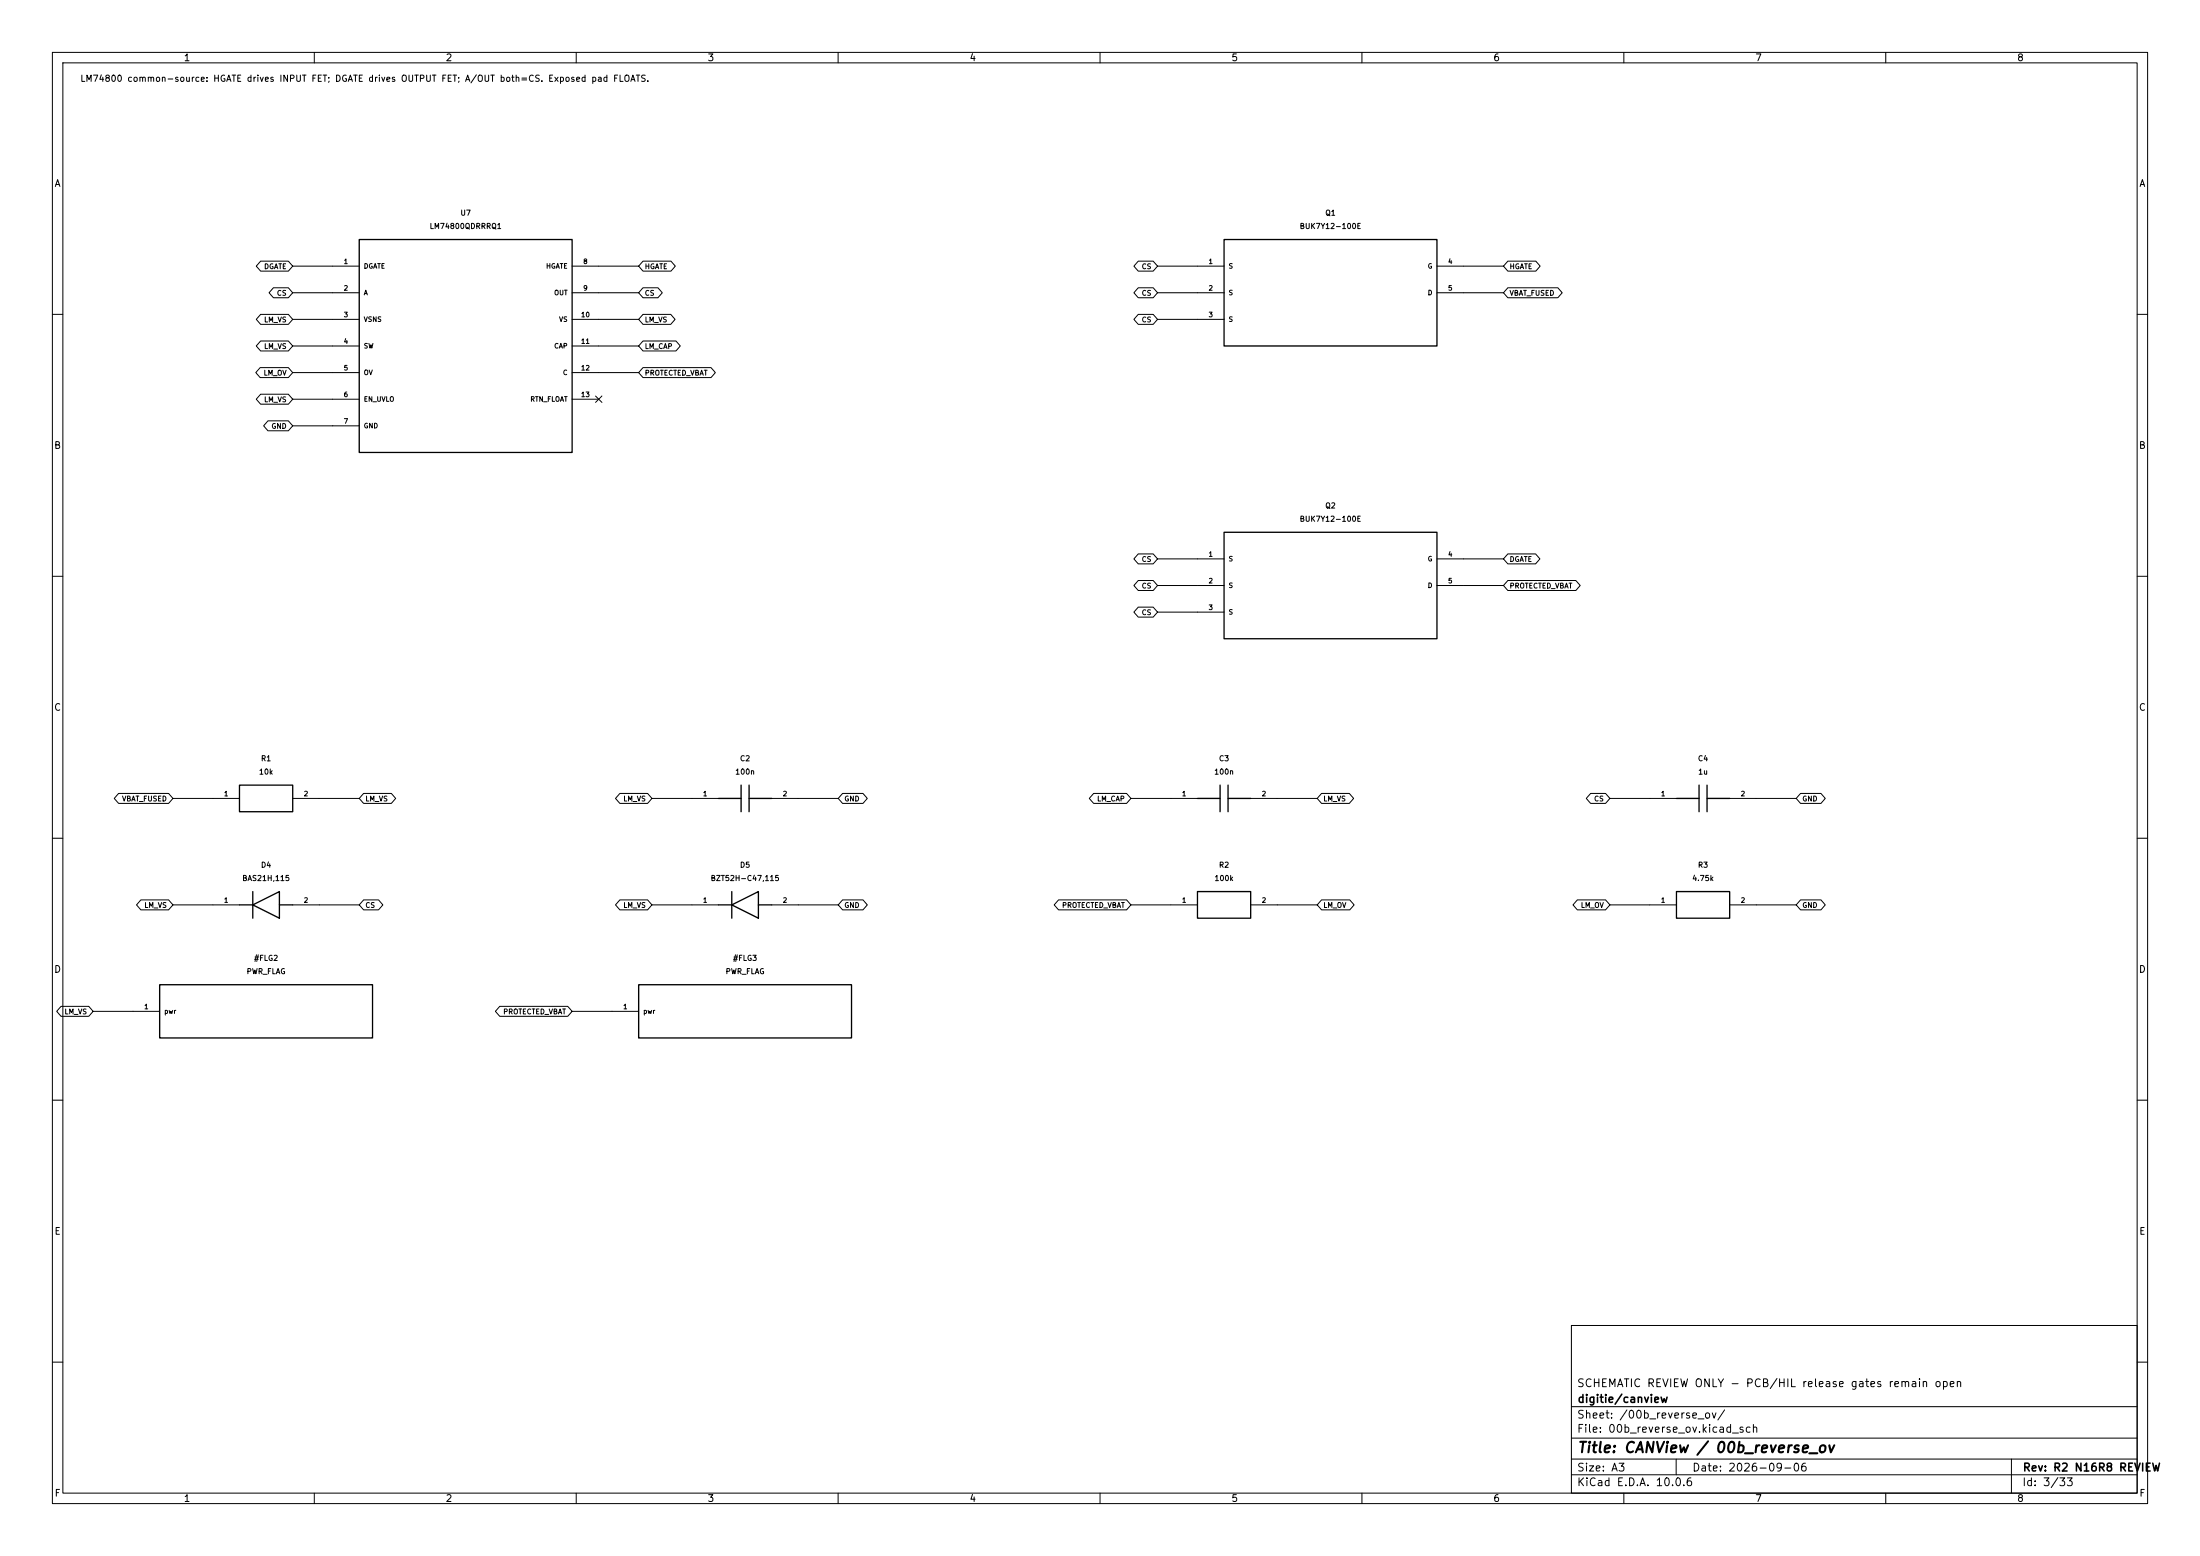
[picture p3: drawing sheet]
(kicad_sch (version 20250114) (generator "eeschema") (generator_version "10.0") (paper "A3") (title_block (title "CANView / 00b_reverse_ov") (date "2026-09-06") (rev "R2 N16R8 REVIEW") (company "digitie/canview") (comment 1 "SCHEMATIC REVIEW ONLY - PCB/HIL release gates remain open"))
(lib_symbols (symbol "CANView:CANView_communicator_Q1" (pin_names (offset 0.762)) (in_bom yes) (on_board yes)
(property "Reference" "Q" (at 0.0000 15.2400 0)  (effects (font (size 1.0 1.0)) ))
(property "Value" "BUK7Y12-100E" (at 0.0000 12.7000 0)  (effects (font (size 1.0 1.0)) ))
(property "Footprint" "CANView:Package_TO_SOT_SMD__LFPAK56" (at 0.0000 0.0000 0) (hide yes) (effects (font (size 1.0 1.0)) ))
(symbol "CANView_communicator_Q1_0_1" (rectangle (start -20.32 10.16) (end 20.32 -10.16) (stroke (width 0.254) (type default)) (fill (type background))))
(symbol "CANView_communicator_Q1_1_1"
(pin passive line (at -25.4 5.08 0) (length 5.08) (name "S" (effects (font (size 0.9 0.9)) )) (number "1" (effects (font (size 0.9 0.9)) )))
(pin passive line (at -25.4 0.0 0) (length 5.08) (name "S" (effects (font (size 0.9 0.9)) )) (number "2" (effects (font (size 0.9 0.9)) )))
(pin passive line (at -25.4 -5.08 0) (length 5.08) (name "S" (effects (font (size 0.9 0.9)) )) (number "3" (effects (font (size 0.9 0.9)) )))
(pin input line (at 25.4 5.08 180) (length 5.08) (name "G" (effects (font (size 0.9 0.9)) )) (number "4" (effects (font (size 0.9 0.9)) )))
(pin passive line (at 25.4 0.0 180) (length 5.08) (name "D" (effects (font (size 0.9 0.9)) )) (number "5" (effects (font (size 0.9 0.9)) )))))
(symbol "CANView:CANView_communicator_Q2" (pin_names (offset 0.762)) (in_bom yes) (on_board yes)
(property "Reference" "Q" (at 0.0000 15.2400 0)  (effects (font (size 1.0 1.0)) ))
(property "Value" "BUK7Y12-100E" (at 0.0000 12.7000 0)  (effects (font (size 1.0 1.0)) ))
(property "Footprint" "CANView:Package_TO_SOT_SMD__LFPAK56" (at 0.0000 0.0000 0) (hide yes) (effects (font (size 1.0 1.0)) ))
(symbol "CANView_communicator_Q2_0_1" (rectangle (start -20.32 10.16) (end 20.32 -10.16) (stroke (width 0.254) (type default)) (fill (type background))))
(symbol "CANView_communicator_Q2_1_1"
(pin passive line (at -25.4 5.08 0) (length 5.08) (name "S" (effects (font (size 0.9 0.9)) )) (number "1" (effects (font (size 0.9 0.9)) )))
(pin passive line (at -25.4 0.0 0) (length 5.08) (name "S" (effects (font (size 0.9 0.9)) )) (number "2" (effects (font (size 0.9 0.9)) )))
(pin passive line (at -25.4 -5.08 0) (length 5.08) (name "S" (effects (font (size 0.9 0.9)) )) (number "3" (effects (font (size 0.9 0.9)) )))
(pin input line (at 25.4 5.08 180) (length 5.08) (name "G" (effects (font (size 0.9 0.9)) )) (number "4" (effects (font (size 0.9 0.9)) )))
(pin passive line (at 25.4 0.0 180) (length 5.08) (name "D" (effects (font (size 0.9 0.9)) )) (number "5" (effects (font (size 0.9 0.9)) )))))
(symbol "CANView:CANView_communicator_U7" (pin_names (offset 0.762)) (in_bom yes) (on_board yes)
(property "Reference" "U" (at 0.0000 25.4000 0)  (effects (font (size 1.0 1.0)) ))
(property "Value" "LM74800QDRRRQ1" (at 0.0000 22.8600 0)  (effects (font (size 1.0 1.0)) ))
(property "Footprint" "CANView:Package_SON__WSON-12-1EP_3x3mm_P0.5mm_EP1.5x2.5mm" (at 0.0000 0.0000 0) (hide yes) (effects (font (size 1.0 1.0)) ))
(symbol "CANView_communicator_U7_0_1" (rectangle (start -20.32 20.32) (end 20.32 -20.32) (stroke (width 0.254) (type default)) (fill (type background))))
(symbol "CANView_communicator_U7_1_1"
(pin output line (at -25.4 15.24 0) (length 5.08) (name "DGATE" (effects (font (size 0.9 0.9)) )) (number "1" (effects (font (size 0.9 0.9)) )))
(pin input line (at -25.4 10.16 0) (length 5.08) (name "A" (effects (font (size 0.9 0.9)) )) (number "2" (effects (font (size 0.9 0.9)) )))
(pin input line (at -25.4 5.08 0) (length 5.08) (name "VSNS" (effects (font (size 0.9 0.9)) )) (number "3" (effects (font (size 0.9 0.9)) )))
(pin passive line (at -25.4 0.0 0) (length 5.08) (name "SW" (effects (font (size 0.9 0.9)) )) (number "4" (effects (font (size 0.9 0.9)) )))
(pin input line (at -25.4 -5.08 0) (length 5.08) (name "OV" (effects (font (size 0.9 0.9)) )) (number "5" (effects (font (size 0.9 0.9)) )))
(pin input line (at -25.4 -10.16 0) (length 5.08) (name "EN_UVLO" (effects (font (size 0.9 0.9)) )) (number "6" (effects (font (size 0.9 0.9)) )))
(pin power_in line (at -25.4 -15.24 0) (length 5.08) (name "GND" (effects (font (size 0.9 0.9)) )) (number "7" (effects (font (size 0.9 0.9)) )))
(pin output line (at 25.4 15.24 180) (length 5.08) (name "HGATE" (effects (font (size 0.9 0.9)) )) (number "8" (effects (font (size 0.9 0.9)) )))
(pin input line (at 25.4 10.16 180) (length 5.08) (name "OUT" (effects (font (size 0.9 0.9)) )) (number "9" (effects (font (size 0.9 0.9)) )))
(pin power_in line (at 25.4 5.08 180) (length 5.08) (name "VS" (effects (font (size 0.9 0.9)) )) (number "10" (effects (font (size 0.9 0.9)) )))
(pin output line (at 25.4 0.0 180) (length 5.08) (name "CAP" (effects (font (size 0.9 0.9)) )) (number "11" (effects (font (size 0.9 0.9)) )))
(pin input line (at 25.4 -5.08 180) (length 5.08) (name "C" (effects (font (size 0.9 0.9)) )) (number "12" (effects (font (size 0.9 0.9)) )))
(pin passive line (at 25.4 -10.16 180) (length 5.08) (name "RTN_FLOAT" (effects (font (size 0.9 0.9)) )) (number "13" (effects (font (size 0.9 0.9)) )))))
(symbol "CANView:CANView_communicator_R1" (pin_names (offset 0.762) (hide yes)) (in_bom yes) (on_board yes)
(property "Reference" "R" (at 0.0000 7.6200 0)  (effects (font (size 1.0 1.0)) ))
(property "Value" "10k" (at 0.0000 5.0800 0)  (effects (font (size 1.0 1.0)) ))
(property "Footprint" "CANView:Resistor_SMD__R_0805_2012Metric" (at 0.0000 0.0000 0) (hide yes) (effects (font (size 1.0 1.0)) ))
(symbol "CANView_communicator_R1_0_1" (rectangle (start -5.08 2.54) (end 5.08 -2.54) (stroke (width 0.254) (type default)) (fill (type background))))
(symbol "CANView_communicator_R1_1_1"
(pin passive line (at -10.16 0 0) (length 5.08) (name "1" (effects (font (size 0.9 0.9)) )) (number "1" (effects (font (size 0.9 0.9)) )))
(pin passive line (at 10.16 0 180) (length 5.08) (name "2" (effects (font (size 0.9 0.9)) )) (number "2" (effects (font (size 0.9 0.9)) )))))
(symbol "CANView:CANView_communicator_C2" (pin_names (offset 0.762) (hide yes)) (in_bom yes) (on_board yes)
(property "Reference" "C" (at 0.0000 7.6200 0)  (effects (font (size 1.0 1.0)) ))
(property "Value" "100n" (at 0.0000 5.0800 0)  (effects (font (size 1.0 1.0)) ))
(property "Footprint" "CANView:Capacitor_SMD__C_0805_2012Metric" (at 0.0000 0.0000 0) (hide yes) (effects (font (size 1.0 1.0)) ))
(symbol "CANView_communicator_C2_0_1" (polyline (pts (xy -0.762 -2.54) (xy -0.762 2.54)) (stroke (width 0.254) (type default)) (fill (type none)))(polyline (pts (xy 0.762 -2.54) (xy 0.762 2.54)) (stroke (width 0.254) (type default)) (fill (type none)))(polyline (pts (xy -5.08 0) (xy -0.762 0)) (stroke (width 0.254) (type default)) (fill (type none)))(polyline (pts (xy 0.762 0) (xy 5.08 0)) (stroke (width 0.254) (type default)) (fill (type none))))
(symbol "CANView_communicator_C2_1_1"
(pin passive line (at -10.16 0 0) (length 5.08) (name "1" (effects (font (size 0.9 0.9)) )) (number "1" (effects (font (size 0.9 0.9)) )))
(pin passive line (at 10.16 0 180) (length 5.08) (name "2" (effects (font (size 0.9 0.9)) )) (number "2" (effects (font (size 0.9 0.9)) )))))
(symbol "CANView:CANView_communicator_C3" (pin_names (offset 0.762) (hide yes)) (in_bom yes) (on_board yes)
(property "Reference" "C" (at 0.0000 7.6200 0)  (effects (font (size 1.0 1.0)) ))
(property "Value" "100n" (at 0.0000 5.0800 0)  (effects (font (size 1.0 1.0)) ))
(property "Footprint" "CANView:Capacitor_SMD__C_0402_1005Metric" (at 0.0000 0.0000 0) (hide yes) (effects (font (size 1.0 1.0)) ))
(symbol "CANView_communicator_C3_0_1" (polyline (pts (xy -0.762 -2.54) (xy -0.762 2.54)) (stroke (width 0.254) (type default)) (fill (type none)))(polyline (pts (xy 0.762 -2.54) (xy 0.762 2.54)) (stroke (width 0.254) (type default)) (fill (type none)))(polyline (pts (xy -5.08 0) (xy -0.762 0)) (stroke (width 0.254) (type default)) (fill (type none)))(polyline (pts (xy 0.762 0) (xy 5.08 0)) (stroke (width 0.254) (type default)) (fill (type none))))
(symbol "CANView_communicator_C3_1_1"
(pin passive line (at -10.16 0 0) (length 5.08) (name "1" (effects (font (size 0.9 0.9)) )) (number "1" (effects (font (size 0.9 0.9)) )))
(pin passive line (at 10.16 0 180) (length 5.08) (name "2" (effects (font (size 0.9 0.9)) )) (number "2" (effects (font (size 0.9 0.9)) )))))
(symbol "CANView:CANView_communicator_C4" (pin_names (offset 0.762) (hide yes)) (in_bom yes) (on_board yes)
(property "Reference" "C" (at 0.0000 7.6200 0)  (effects (font (size 1.0 1.0)) ))
(property "Value" "1u" (at 0.0000 5.0800 0)  (effects (font (size 1.0 1.0)) ))
(property "Footprint" "CANView:Capacitor_SMD__C_1206_3216Metric" (at 0.0000 0.0000 0) (hide yes) (effects (font (size 1.0 1.0)) ))
(symbol "CANView_communicator_C4_0_1" (polyline (pts (xy -0.762 -2.54) (xy -0.762 2.54)) (stroke (width 0.254) (type default)) (fill (type none)))(polyline (pts (xy 0.762 -2.54) (xy 0.762 2.54)) (stroke (width 0.254) (type default)) (fill (type none)))(polyline (pts (xy -5.08 0) (xy -0.762 0)) (stroke (width 0.254) (type default)) (fill (type none)))(polyline (pts (xy 0.762 0) (xy 5.08 0)) (stroke (width 0.254) (type default)) (fill (type none))))
(symbol "CANView_communicator_C4_1_1"
(pin passive line (at -10.16 0 0) (length 5.08) (name "1" (effects (font (size 0.9 0.9)) )) (number "1" (effects (font (size 0.9 0.9)) )))
(pin passive line (at 10.16 0 180) (length 5.08) (name "2" (effects (font (size 0.9 0.9)) )) (number "2" (effects (font (size 0.9 0.9)) )))))
(symbol "CANView:CANView_communicator_D4" (pin_names (offset 0.762) (hide yes)) (in_bom yes) (on_board yes)
(property "Reference" "D" (at 0.0000 7.6200 0)  (effects (font (size 1.0 1.0)) ))
(property "Value" "BAS21H,115" (at 0.0000 5.0800 0)  (effects (font (size 1.0 1.0)) ))
(property "Footprint" "CANView:Diode_SMD__D_SOD-123F" (at 0.0000 0.0000 0) (hide yes) (effects (font (size 1.0 1.0)) ))
(symbol "CANView_communicator_D4_0_1" (polyline (pts (xy 2.54 -2.54) (xy -2.54 0) (xy 2.54 2.54) (xy 2.54 -2.54)) (stroke (width 0.254) (type default)) (fill (type none)))(polyline (pts (xy -2.54 -2.54) (xy -2.54 2.54)) (stroke (width 0.254) (type default)) (fill (type none)))(polyline (pts (xy -5.08 0) (xy -2.54 0)) (stroke (width 0.254) (type default)) (fill (type none)))(polyline (pts (xy 2.54 0) (xy 5.08 0)) (stroke (width 0.254) (type default)) (fill (type none))))
(symbol "CANView_communicator_D4_1_1"
(pin passive line (at -10.16 0 0) (length 5.08) (name "K" (effects (font (size 0.9 0.9)) )) (number "1" (effects (font (size 0.9 0.9)) )))
(pin passive line (at 10.16 0 180) (length 5.08) (name "A" (effects (font (size 0.9 0.9)) )) (number "2" (effects (font (size 0.9 0.9)) )))))
(symbol "CANView:CANView_communicator_D5" (pin_names (offset 0.762) (hide yes)) (in_bom yes) (on_board yes)
(property "Reference" "D" (at 0.0000 7.6200 0)  (effects (font (size 1.0 1.0)) ))
(property "Value" "BZT52H-C47,115" (at 0.0000 5.0800 0)  (effects (font (size 1.0 1.0)) ))
(property "Footprint" "CANView:Diode_SMD__D_SOD-123F" (at 0.0000 0.0000 0) (hide yes) (effects (font (size 1.0 1.0)) ))
(symbol "CANView_communicator_D5_0_1" (polyline (pts (xy 2.54 -2.54) (xy -2.54 0) (xy 2.54 2.54) (xy 2.54 -2.54)) (stroke (width 0.254) (type default)) (fill (type none)))(polyline (pts (xy -2.54 -2.54) (xy -2.54 2.54)) (stroke (width 0.254) (type default)) (fill (type none)))(polyline (pts (xy -5.08 0) (xy -2.54 0)) (stroke (width 0.254) (type default)) (fill (type none)))(polyline (pts (xy 2.54 0) (xy 5.08 0)) (stroke (width 0.254) (type default)) (fill (type none))))
(symbol "CANView_communicator_D5_1_1"
(pin passive line (at -10.16 0 0) (length 5.08) (name "K" (effects (font (size 0.9 0.9)) )) (number "1" (effects (font (size 0.9 0.9)) )))
(pin passive line (at 10.16 0 180) (length 5.08) (name "A" (effects (font (size 0.9 0.9)) )) (number "2" (effects (font (size 0.9 0.9)) )))))
(symbol "CANView:CANView_communicator_R2" (pin_names (offset 0.762) (hide yes)) (in_bom yes) (on_board yes)
(property "Reference" "R" (at 0.0000 7.6200 0)  (effects (font (size 1.0 1.0)) ))
(property "Value" "100k" (at 0.0000 5.0800 0)  (effects (font (size 1.0 1.0)) ))
(property "Footprint" "CANView:Resistor_SMD__R_0603_1608Metric" (at 0.0000 0.0000 0) (hide yes) (effects (font (size 1.0 1.0)) ))
(symbol "CANView_communicator_R2_0_1" (rectangle (start -5.08 2.54) (end 5.08 -2.54) (stroke (width 0.254) (type default)) (fill (type background))))
(symbol "CANView_communicator_R2_1_1"
(pin passive line (at -10.16 0 0) (length 5.08) (name "1" (effects (font (size 0.9 0.9)) )) (number "1" (effects (font (size 0.9 0.9)) )))
(pin passive line (at 10.16 0 180) (length 5.08) (name "2" (effects (font (size 0.9 0.9)) )) (number "2" (effects (font (size 0.9 0.9)) )))))
(symbol "CANView:CANView_communicator_R3" (pin_names (offset 0.762) (hide yes)) (in_bom yes) (on_board yes)
(property "Reference" "R" (at 0.0000 7.6200 0)  (effects (font (size 1.0 1.0)) ))
(property "Value" "4.75k" (at 0.0000 5.0800 0)  (effects (font (size 1.0 1.0)) ))
(property "Footprint" "CANView:Resistor_SMD__R_0603_1608Metric" (at 0.0000 0.0000 0) (hide yes) (effects (font (size 1.0 1.0)) ))
(symbol "CANView_communicator_R3_0_1" (rectangle (start -5.08 2.54) (end 5.08 -2.54) (stroke (width 0.254) (type default)) (fill (type background))))
(symbol "CANView_communicator_R3_1_1"
(pin passive line (at -10.16 0 0) (length 5.08) (name "1" (effects (font (size 0.9 0.9)) )) (number "1" (effects (font (size 0.9 0.9)) )))
(pin passive line (at 10.16 0 180) (length 5.08) (name "2" (effects (font (size 0.9 0.9)) )) (number "2" (effects (font (size 0.9 0.9)) )))))
(symbol "CANView:CANView_communicator_#FLG2" (pin_names (offset 0.762)) (in_bom no) (on_board no)
(property "Reference" "#" (at 0.0000 10.1600 0)  (effects (font (size 1.0 1.0)) ))
(property "Value" "PWR_FLAG" (at 0.0000 7.6200 0)  (effects (font (size 1.0 1.0)) ))
(property "Footprint" "" (at 0.0000 0.0000 0) (hide yes) (effects (font (size 1.0 1.0)) ))
(symbol "CANView_communicator_#FLG2_0_1" (rectangle (start -20.32 5.08) (end 20.32 -5.08) (stroke (width 0.254) (type default)) (fill (type background))))
(symbol "CANView_communicator_#FLG2_1_1"
(pin power_out line (at -25.4 0.0 0) (length 5.08) (name "pwr" (effects (font (size 0.9 0.9)) )) (number "1" (effects (font (size 0.9 0.9)) )))))
(symbol "CANView:CANView_communicator_#FLG3" (pin_names (offset 0.762)) (in_bom no) (on_board no)
(property "Reference" "#" (at 0.0000 10.1600 0)  (effects (font (size 1.0 1.0)) ))
(property "Value" "PWR_FLAG" (at 0.0000 7.6200 0)  (effects (font (size 1.0 1.0)) ))
(property "Footprint" "" (at 0.0000 0.0000 0) (hide yes) (effects (font (size 1.0 1.0)) ))
(symbol "CANView_communicator_#FLG3_0_1" (rectangle (start -20.32 5.08) (end 20.32 -5.08) (stroke (width 0.254) (type default)) (fill (type background))))
(symbol "CANView_communicator_#FLG3_1_1"
(pin power_out line (at -25.4 0.0 0) (length 5.08) (name "pwr" (effects (font (size 0.9 0.9)) )) (number "1" (effects (font (size 0.9 0.9)) ))))))
(text "LM74800 common-source: HGATE drives INPUT FET; DGATE drives OUTPUT FET; A/OUT both=CS. Exposed pad FLOATS." (at 15.24 15.24 0) (effects (font (size 1.2 1.2)) (justify left)))
(symbol (lib_id "CANView:CANView_communicator_Q1") (at 254.0000 55.8800 0) (unit 1) (in_bom yes) (on_board yes) (dnp no) (property "Reference" "Q1" (at 254.0000 40.6400 0)  (effects (font (size 1.0 1.0)) ))(property "Value" "BUK7Y12-100E" (at 254.0000 43.1800 0)  (effects (font (size 1.0 1.0)) ))(property "Footprint" "CANView:Package_TO_SOT_SMD__LFPAK56" (at 254.0000 55.8800 0) (hide yes) (effects (font (size 1.0 1.0)) ))(property "MPN" "BUK7Y12-100E" (at 254.0000 55.8800 0) (hide yes) (effects (font (size 1.0 1.0)) ))(property "Specification" "100V N-MOS; DC VGS +/-20V; RDSon<=12mohm@10V/25C; LFPAK56; common-source pair; pulse SOA qualification required" (at 254.0000 55.8800 0) (hide yes) (effects (font (size 1.0 1.0)) ))(property "Source" "buk7y12-100e:pp1-2,4,10 pinout, DC VGS and SOA; lm7480 pp6,29-32" (at 254.0000 55.8800 0) (hide yes) (effects (font (size 1.0 1.0)) ))(property "Assembly" "FIT" (at 254.0000 55.8800 0) (hide yes) (effects (font (size 1.0 1.0)) )))
(wire (pts (xy 228.6000 50.8000) (xy 220.9800 50.8000)) (stroke (width 0) (type default)))
(global_label "CS" (shape bidirectional) (at 220.9800 50.8000 180) (effects (font (size 0.95 0.95)) (justify right)) (property "Intersheetrefs" "${INTERSHEET_REFS}" (at 220.9800 50.8000 0) (hide yes) (effects (font (size 1.0 1.0)) )))
(wire (pts (xy 228.6000 55.8800) (xy 220.9800 55.8800)) (stroke (width 0) (type default)))
(global_label "CS" (shape bidirectional) (at 220.9800 55.8800 180) (effects (font (size 0.95 0.95)) (justify right)) (property "Intersheetrefs" "${INTERSHEET_REFS}" (at 220.9800 55.8800 0) (hide yes) (effects (font (size 1.0 1.0)) )))
(wire (pts (xy 228.6000 60.9600) (xy 220.9800 60.9600)) (stroke (width 0) (type default)))
(global_label "CS" (shape bidirectional) (at 220.9800 60.9600 180) (effects (font (size 0.95 0.95)) (justify right)) (property "Intersheetrefs" "${INTERSHEET_REFS}" (at 220.9800 60.9600 0) (hide yes) (effects (font (size 1.0 1.0)) )))
(wire (pts (xy 279.4000 50.8000) (xy 287.0200 50.8000)) (stroke (width 0) (type default)))
(global_label "HGATE" (shape bidirectional) (at 287.0200 50.8000 0) (effects (font (size 0.95 0.95)) (justify left)) (property "Intersheetrefs" "${INTERSHEET_REFS}" (at 287.0200 50.8000 0) (hide yes) (effects (font (size 1.0 1.0)) )))
(wire (pts (xy 279.4000 55.8800) (xy 287.0200 55.8800)) (stroke (width 0) (type default)))
(global_label "VBAT_FUSED" (shape bidirectional) (at 287.0200 55.8800 0) (effects (font (size 0.95 0.95)) (justify left)) (property "Intersheetrefs" "${INTERSHEET_REFS}" (at 287.0200 55.8800 0) (hide yes) (effects (font (size 1.0 1.0)) )))
(symbol (lib_id "CANView:CANView_communicator_Q2") (at 254.0000 111.7600 0) (unit 1) (in_bom yes) (on_board yes) (dnp no) (property "Reference" "Q2" (at 254.0000 96.5200 0)  (effects (font (size 1.0 1.0)) ))(property "Value" "BUK7Y12-100E" (at 254.0000 99.0600 0)  (effects (font (size 1.0 1.0)) ))(property "Footprint" "CANView:Package_TO_SOT_SMD__LFPAK56" (at 254.0000 111.7600 0) (hide yes) (effects (font (size 1.0 1.0)) ))(property "MPN" "BUK7Y12-100E" (at 254.0000 111.7600 0) (hide yes) (effects (font (size 1.0 1.0)) ))(property "Specification" "100V N-MOS; DC VGS +/-20V; RDSon<=12mohm@10V/25C; LFPAK56; common-source pair; pulse SOA qualification required" (at 254.0000 111.7600 0) (hide yes) (effects (font (size 1.0 1.0)) ))(property "Source" "buk7y12-100e:pp1-2,4,10 pinout, DC VGS and SOA; lm7480 pp6,29-32" (at 254.0000 111.7600 0) (hide yes) (effects (font (size 1.0 1.0)) ))(property "Assembly" "FIT" (at 254.0000 111.7600 0) (hide yes) (effects (font (size 1.0 1.0)) )))
(wire (pts (xy 228.6000 106.6800) (xy 220.9800 106.6800)) (stroke (width 0) (type default)))
(global_label "CS" (shape bidirectional) (at 220.9800 106.6800 180) (effects (font (size 0.95 0.95)) (justify right)) (property "Intersheetrefs" "${INTERSHEET_REFS}" (at 220.9800 106.6800 0) (hide yes) (effects (font (size 1.0 1.0)) )))
(wire (pts (xy 228.6000 111.7600) (xy 220.9800 111.7600)) (stroke (width 0) (type default)))
(global_label "CS" (shape bidirectional) (at 220.9800 111.7600 180) (effects (font (size 0.95 0.95)) (justify right)) (property "Intersheetrefs" "${INTERSHEET_REFS}" (at 220.9800 111.7600 0) (hide yes) (effects (font (size 1.0 1.0)) )))
(wire (pts (xy 228.6000 116.8400) (xy 220.9800 116.8400)) (stroke (width 0) (type default)))
(global_label "CS" (shape bidirectional) (at 220.9800 116.8400 180) (effects (font (size 0.95 0.95)) (justify right)) (property "Intersheetrefs" "${INTERSHEET_REFS}" (at 220.9800 116.8400 0) (hide yes) (effects (font (size 1.0 1.0)) )))
(wire (pts (xy 279.4000 106.6800) (xy 287.0200 106.6800)) (stroke (width 0) (type default)))
(global_label "DGATE" (shape bidirectional) (at 287.0200 106.6800 0) (effects (font (size 0.95 0.95)) (justify left)) (property "Intersheetrefs" "${INTERSHEET_REFS}" (at 287.0200 106.6800 0) (hide yes) (effects (font (size 1.0 1.0)) )))
(wire (pts (xy 279.4000 111.7600) (xy 287.0200 111.7600)) (stroke (width 0) (type default)))
(global_label "PROTECTED_VBAT" (shape bidirectional) (at 287.0200 111.7600 0) (effects (font (size 0.95 0.95)) (justify left)) (property "Intersheetrefs" "${INTERSHEET_REFS}" (at 287.0200 111.7600 0) (hide yes) (effects (font (size 1.0 1.0)) )))
(symbol (lib_id "CANView:CANView_communicator_U7") (at 88.9000 66.0400 0) (unit 1) (in_bom yes) (on_board yes) (dnp no) (property "Reference" "U7" (at 88.9000 40.6400 0)  (effects (font (size 1.0 1.0)) ))(property "Value" "LM74800QDRRRQ1" (at 88.9000 43.1800 0)  (effects (font (size 1.0 1.0)) ))(property "Footprint" "CANView:Package_SON__WSON-12-1EP_3x3mm_P0.5mm_EP1.5x2.5mm" (at 88.9000 66.0400 0) (hide yes) (effects (font (size 1.0 1.0)) ))(property "MPN" "LM74800QDRRRQ1" (at 88.9000 66.0400 0) (hide yes) (effects (font (size 1.0 1.0)) ))(property "Specification" "3..65V controller; no current limiting; RTN EP13 isolated copper only" (at 88.9000 66.0400 0) (hide yes) (effects (font (size 1.0 1.0)) ))(property "Source" "lm7480:pp3,29-32; LM EVM CS capacitor erratum via TI forum" (at 88.9000 66.0400 0) (hide yes) (effects (font (size 1.0 1.0)) ))(property "Assembly" "FIT" (at 88.9000 66.0400 0) (hide yes) (effects (font (size 1.0 1.0)) )))
(wire (pts (xy 63.5000 50.8000) (xy 55.8800 50.8000)) (stroke (width 0) (type default)))
(global_label "DGATE" (shape bidirectional) (at 55.8800 50.8000 180) (effects (font (size 0.95 0.95)) (justify right)) (property "Intersheetrefs" "${INTERSHEET_REFS}" (at 55.8800 50.8000 0) (hide yes) (effects (font (size 1.0 1.0)) )))
(wire (pts (xy 63.5000 55.8800) (xy 55.8800 55.8800)) (stroke (width 0) (type default)))
(global_label "CS" (shape bidirectional) (at 55.8800 55.8800 180) (effects (font (size 0.95 0.95)) (justify right)) (property "Intersheetrefs" "${INTERSHEET_REFS}" (at 55.8800 55.8800 0) (hide yes) (effects (font (size 1.0 1.0)) )))
(wire (pts (xy 63.5000 60.9600) (xy 55.8800 60.9600)) (stroke (width 0) (type default)))
(global_label "LM_VS" (shape bidirectional) (at 55.8800 60.9600 180) (effects (font (size 0.95 0.95)) (justify right)) (property "Intersheetrefs" "${INTERSHEET_REFS}" (at 55.8800 60.9600 0) (hide yes) (effects (font (size 1.0 1.0)) )))
(wire (pts (xy 63.5000 66.0400) (xy 55.8800 66.0400)) (stroke (width 0) (type default)))
(global_label "LM_VS" (shape bidirectional) (at 55.8800 66.0400 180) (effects (font (size 0.95 0.95)) (justify right)) (property "Intersheetrefs" "${INTERSHEET_REFS}" (at 55.8800 66.0400 0) (hide yes) (effects (font (size 1.0 1.0)) )))
(wire (pts (xy 63.5000 71.1200) (xy 55.8800 71.1200)) (stroke (width 0) (type default)))
(global_label "LM_OV" (shape bidirectional) (at 55.8800 71.1200 180) (effects (font (size 0.95 0.95)) (justify right)) (property "Intersheetrefs" "${INTERSHEET_REFS}" (at 55.8800 71.1200 0) (hide yes) (effects (font (size 1.0 1.0)) )))
(wire (pts (xy 63.5000 76.2000) (xy 55.8800 76.2000)) (stroke (width 0) (type default)))
(global_label "LM_VS" (shape bidirectional) (at 55.8800 76.2000 180) (effects (font (size 0.95 0.95)) (justify right)) (property "Intersheetrefs" "${INTERSHEET_REFS}" (at 55.8800 76.2000 0) (hide yes) (effects (font (size 1.0 1.0)) )))
(wire (pts (xy 63.5000 81.2800) (xy 55.8800 81.2800)) (stroke (width 0) (type default)))
(global_label "GND" (shape bidirectional) (at 55.8800 81.2800 180) (effects (font (size 0.95 0.95)) (justify right)) (property "Intersheetrefs" "${INTERSHEET_REFS}" (at 55.8800 81.2800 0) (hide yes) (effects (font (size 1.0 1.0)) )))
(wire (pts (xy 114.3000 50.8000) (xy 121.9200 50.8000)) (stroke (width 0) (type default)))
(global_label "HGATE" (shape bidirectional) (at 121.9200 50.8000 0) (effects (font (size 0.95 0.95)) (justify left)) (property "Intersheetrefs" "${INTERSHEET_REFS}" (at 121.9200 50.8000 0) (hide yes) (effects (font (size 1.0 1.0)) )))
(wire (pts (xy 114.3000 55.8800) (xy 121.9200 55.8800)) (stroke (width 0) (type default)))
(global_label "CS" (shape bidirectional) (at 121.9200 55.8800 0) (effects (font (size 0.95 0.95)) (justify left)) (property "Intersheetrefs" "${INTERSHEET_REFS}" (at 121.9200 55.8800 0) (hide yes) (effects (font (size 1.0 1.0)) )))
(wire (pts (xy 114.3000 60.9600) (xy 121.9200 60.9600)) (stroke (width 0) (type default)))
(global_label "LM_VS" (shape bidirectional) (at 121.9200 60.9600 0) (effects (font (size 0.95 0.95)) (justify left)) (property "Intersheetrefs" "${INTERSHEET_REFS}" (at 121.9200 60.9600 0) (hide yes) (effects (font (size 1.0 1.0)) )))
(wire (pts (xy 114.3000 66.0400) (xy 121.9200 66.0400)) (stroke (width 0) (type default)))
(global_label "LM_CAP" (shape bidirectional) (at 121.9200 66.0400 0) (effects (font (size 0.95 0.95)) (justify left)) (property "Intersheetrefs" "${INTERSHEET_REFS}" (at 121.9200 66.0400 0) (hide yes) (effects (font (size 1.0 1.0)) )))
(wire (pts (xy 114.3000 71.1200) (xy 121.9200 71.1200)) (stroke (width 0) (type default)))
(global_label "PROTECTED_VBAT" (shape bidirectional) (at 121.9200 71.1200 0) (effects (font (size 0.95 0.95)) (justify left)) (property "Intersheetrefs" "${INTERSHEET_REFS}" (at 121.9200 71.1200 0) (hide yes) (effects (font (size 1.0 1.0)) )))
(no_connect (at 114.3000 76.2000))
(symbol (lib_id "CANView:CANView_communicator_R1") (at 50.8000 152.4000 0) (unit 1) (in_bom yes) (on_board yes) (dnp no) (property "Reference" "R1" (at 50.8000 144.7800 0)  (effects (font (size 1.0 1.0)) ))(property "Value" "10k" (at 50.8000 147.3200 0)  (effects (font (size 1.0 1.0)) ))(property "Footprint" "CANView:Resistor_SMD__R_0805_2012Metric" (at 50.8000 152.4000 0) (hide yes) (effects (font (size 1.0 1.0)) ))(property "MPN" "GEN-R-0805-10k-1%" (at 50.8000 152.4000 0) (hide yes) (effects (font (size 1.0 1.0)) ))(property "Specification" "0.25W; 150V; ±1%; ±100ppm/K; -55..155C" (at 50.8000 152.4000 0) (hide yes) (effects (font (size 1.0 1.0)) ))(property "Source" "" (at 50.8000 152.4000 0) (hide yes) (effects (font (size 1.0 1.0)) ))(property "Assembly" "FIT" (at 50.8000 152.4000 0) (hide yes) (effects (font (size 1.0 1.0)) )))
(wire (pts (xy 40.6400 152.4000) (xy 33.0200 152.4000)) (stroke (width 0) (type default)))
(global_label "VBAT_FUSED" (shape bidirectional) (at 33.0200 152.4000 180) (effects (font (size 0.95 0.95)) (justify right)) (property "Intersheetrefs" "${INTERSHEET_REFS}" (at 33.0200 152.4000 0) (hide yes) (effects (font (size 1.0 1.0)) )))
(wire (pts (xy 60.9600 152.4000) (xy 68.5800 152.4000)) (stroke (width 0) (type default)))
(global_label "LM_VS" (shape bidirectional) (at 68.5800 152.4000 0) (effects (font (size 0.95 0.95)) (justify left)) (property "Intersheetrefs" "${INTERSHEET_REFS}" (at 68.5800 152.4000 0) (hide yes) (effects (font (size 1.0 1.0)) )))
(symbol (lib_id "CANView:CANView_communicator_C2") (at 142.2400 152.4000 0) (unit 1) (in_bom yes) (on_board yes) (dnp no) (property "Reference" "C2" (at 142.2400 144.7800 0)  (effects (font (size 1.0 1.0)) ))(property "Value" "100n" (at 142.2400 147.3200 0)  (effects (font (size 1.0 1.0)) ))(property "Footprint" "CANView:Capacitor_SMD__C_0805_2012Metric" (at 142.2400 152.4000 0) (hide yes) (effects (font (size 1.0 1.0)) ))(property "MPN" "GEN-C-0805-100n-100V-X7R" (at 142.2400 152.4000 0) (hide yes) (effects (font (size 1.0 1.0)) ))(property "Specification" "100V; ±10%; X7R; -55..125C; verify effective capacitance under DC bias" (at 142.2400 152.4000 0) (hide yes) (effects (font (size 1.0 1.0)) ))(property "Source" "" (at 142.2400 152.4000 0) (hide yes) (effects (font (size 1.0 1.0)) ))(property "Assembly" "FIT" (at 142.2400 152.4000 0) (hide yes) (effects (font (size 1.0 1.0)) )))
(wire (pts (xy 132.0800 152.4000) (xy 124.4600 152.4000)) (stroke (width 0) (type default)))
(global_label "LM_VS" (shape bidirectional) (at 124.4600 152.4000 180) (effects (font (size 0.95 0.95)) (justify right)) (property "Intersheetrefs" "${INTERSHEET_REFS}" (at 124.4600 152.4000 0) (hide yes) (effects (font (size 1.0 1.0)) )))
(wire (pts (xy 152.4000 152.4000) (xy 160.0200 152.4000)) (stroke (width 0) (type default)))
(global_label "GND" (shape bidirectional) (at 160.0200 152.4000 0) (effects (font (size 0.95 0.95)) (justify left)) (property "Intersheetrefs" "${INTERSHEET_REFS}" (at 160.0200 152.4000 0) (hide yes) (effects (font (size 1.0 1.0)) )))
(symbol (lib_id "CANView:CANView_communicator_C3") (at 233.6800 152.4000 0) (unit 1) (in_bom yes) (on_board yes) (dnp no) (property "Reference" "C3" (at 233.6800 144.7800 0)  (effects (font (size 1.0 1.0)) ))(property "Value" "100n" (at 233.6800 147.3200 0)  (effects (font (size 1.0 1.0)) ))(property "Footprint" "CANView:Capacitor_SMD__C_0402_1005Metric" (at 233.6800 152.4000 0) (hide yes) (effects (font (size 1.0 1.0)) ))(property "MPN" "GEN-C-0402-100n-25V-X7R" (at 233.6800 152.4000 0) (hide yes) (effects (font (size 1.0 1.0)) ))(property "Specification" "25V; ±10%; X7R; -55..125C; verify effective capacitance under DC bias" (at 233.6800 152.4000 0) (hide yes) (effects (font (size 1.0 1.0)) ))(property "Source" "" (at 233.6800 152.4000 0) (hide yes) (effects (font (size 1.0 1.0)) ))(property "Assembly" "FIT" (at 233.6800 152.4000 0) (hide yes) (effects (font (size 1.0 1.0)) )))
(wire (pts (xy 223.5200 152.4000) (xy 215.9000 152.4000)) (stroke (width 0) (type default)))
(global_label "LM_CAP" (shape bidirectional) (at 215.9000 152.4000 180) (effects (font (size 0.95 0.95)) (justify right)) (property "Intersheetrefs" "${INTERSHEET_REFS}" (at 215.9000 152.4000 0) (hide yes) (effects (font (size 1.0 1.0)) )))
(wire (pts (xy 243.8400 152.4000) (xy 251.4600 152.4000)) (stroke (width 0) (type default)))
(global_label "LM_VS" (shape bidirectional) (at 251.4600 152.4000 0) (effects (font (size 0.95 0.95)) (justify left)) (property "Intersheetrefs" "${INTERSHEET_REFS}" (at 251.4600 152.4000 0) (hide yes) (effects (font (size 1.0 1.0)) )))
(symbol (lib_id "CANView:CANView_communicator_C4") (at 325.1200 152.4000 0) (unit 1) (in_bom yes) (on_board yes) (dnp no) (property "Reference" "C4" (at 325.1200 144.7800 0)  (effects (font (size 1.0 1.0)) ))(property "Value" "1u" (at 325.1200 147.3200 0)  (effects (font (size 1.0 1.0)) ))(property "Footprint" "CANView:Capacitor_SMD__C_1206_3216Metric" (at 325.1200 152.4000 0) (hide yes) (effects (font (size 1.0 1.0)) ))(property "MPN" "GEN-C-1206-1u-100V-X7R" (at 325.1200 152.4000 0) (hide yes) (effects (font (size 1.0 1.0)) ))(property "Specification" "100V; ±10%; X7R; -55..125C; verify effective capacitance under DC bias" (at 325.1200 152.4000 0) (hide yes) (effects (font (size 1.0 1.0)) ))(property "Source" "" (at 325.1200 152.4000 0) (hide yes) (effects (font (size 1.0 1.0)) ))(property "Assembly" "FIT" (at 325.1200 152.4000 0) (hide yes) (effects (font (size 1.0 1.0)) )))
(wire (pts (xy 314.9600 152.4000) (xy 307.3400 152.4000)) (stroke (width 0) (type default)))
(global_label "CS" (shape bidirectional) (at 307.3400 152.4000 180) (effects (font (size 0.95 0.95)) (justify right)) (property "Intersheetrefs" "${INTERSHEET_REFS}" (at 307.3400 152.4000 0) (hide yes) (effects (font (size 1.0 1.0)) )))
(wire (pts (xy 335.2800 152.4000) (xy 342.9000 152.4000)) (stroke (width 0) (type default)))
(global_label "GND" (shape bidirectional) (at 342.9000 152.4000 0) (effects (font (size 0.95 0.95)) (justify left)) (property "Intersheetrefs" "${INTERSHEET_REFS}" (at 342.9000 152.4000 0) (hide yes) (effects (font (size 1.0 1.0)) )))
(symbol (lib_id "CANView:CANView_communicator_D4") (at 50.8000 172.7200 0) (unit 1) (in_bom yes) (on_board yes) (dnp no) (property "Reference" "D4" (at 50.8000 165.1000 0)  (effects (font (size 1.0 1.0)) ))(property "Value" "BAS21H,115" (at 50.8000 167.6400 0)  (effects (font (size 1.0 1.0)) ))(property "Footprint" "CANView:Diode_SMD__D_SOD-123F" (at 50.8000 172.7200 0) (hide yes) (effects (font (size 1.0 1.0)) ))(property "MPN" "BAS21H,115" (at 50.8000 172.7200 0) (hide yes) (effects (font (size 1.0 1.0)) ))(property "Specification" "200V diode; anodeCS cathodeVS; supplies controller from CS after input drop" (at 50.8000 172.7200 0) (hide yes) (effects (font (size 1.0 1.0)) ))(property "Source" "bas21h" (at 50.8000 172.7200 0) (hide yes) (effects (font (size 1.0 1.0)) ))(property "Assembly" "FIT" (at 50.8000 172.7200 0) (hide yes) (effects (font (size 1.0 1.0)) )))
(wire (pts (xy 40.6400 172.7200) (xy 33.0200 172.7200)) (stroke (width 0) (type default)))
(global_label "LM_VS" (shape bidirectional) (at 33.0200 172.7200 180) (effects (font (size 0.95 0.95)) (justify right)) (property "Intersheetrefs" "${INTERSHEET_REFS}" (at 33.0200 172.7200 0) (hide yes) (effects (font (size 1.0 1.0)) )))
(wire (pts (xy 60.9600 172.7200) (xy 68.5800 172.7200)) (stroke (width 0) (type default)))
(global_label "CS" (shape bidirectional) (at 68.5800 172.7200 0) (effects (font (size 0.95 0.95)) (justify left)) (property "Intersheetrefs" "${INTERSHEET_REFS}" (at 68.5800 172.7200 0) (hide yes) (effects (font (size 1.0 1.0)) )))
(symbol (lib_id "CANView:CANView_communicator_D5") (at 142.2400 172.7200 0) (unit 1) (in_bom yes) (on_board yes) (dnp no) (property "Reference" "D5" (at 142.2400 165.1000 0)  (effects (font (size 1.0 1.0)) ))(property "Value" "BZT52H-C47,115" (at 142.2400 167.6400 0)  (effects (font (size 1.0 1.0)) ))(property "Footprint" "CANView:Diode_SMD__D_SOD-123F" (at 142.2400 172.7200 0) (hide yes) (effects (font (size 1.0 1.0)) ))(property "MPN" "BZT52H-C47,115" (at 142.2400 172.7200 0) (hide yes) (effects (font (size 1.0 1.0)) ))(property "Specification" "47V zener±5%;375mW; VS clamp below65V subject to pulse qualification" (at 142.2400 172.7200 0) (hide yes) (effects (font (size 1.0 1.0)) ))(property "Source" "bzt52h" (at 142.2400 172.7200 0) (hide yes) (effects (font (size 1.0 1.0)) ))(property "Assembly" "FIT" (at 142.2400 172.7200 0) (hide yes) (effects (font (size 1.0 1.0)) )))
(wire (pts (xy 132.0800 172.7200) (xy 124.4600 172.7200)) (stroke (width 0) (type default)))
(global_label "LM_VS" (shape bidirectional) (at 124.4600 172.7200 180) (effects (font (size 0.95 0.95)) (justify right)) (property "Intersheetrefs" "${INTERSHEET_REFS}" (at 124.4600 172.7200 0) (hide yes) (effects (font (size 1.0 1.0)) )))
(wire (pts (xy 152.4000 172.7200) (xy 160.0200 172.7200)) (stroke (width 0) (type default)))
(global_label "GND" (shape bidirectional) (at 160.0200 172.7200 0) (effects (font (size 0.95 0.95)) (justify left)) (property "Intersheetrefs" "${INTERSHEET_REFS}" (at 160.0200 172.7200 0) (hide yes) (effects (font (size 1.0 1.0)) )))
(symbol (lib_id "CANView:CANView_communicator_R2") (at 233.6800 172.7200 0) (unit 1) (in_bom yes) (on_board yes) (dnp no) (property "Reference" "R2" (at 233.6800 165.1000 0)  (effects (font (size 1.0 1.0)) ))(property "Value" "100k" (at 233.6800 167.6400 0)  (effects (font (size 1.0 1.0)) ))(property "Footprint" "CANView:Resistor_SMD__R_0603_1608Metric" (at 233.6800 172.7200 0) (hide yes) (effects (font (size 1.0 1.0)) ))(property "MPN" "GEN-R-0603-100k-0.1%" (at 233.6800 172.7200 0) (hide yes) (effects (font (size 1.0 1.0)) ))(property "Specification" "0.1W; 100V; ±0.1%; ±10ppm/K; -55..155C" (at 233.6800 172.7200 0) (hide yes) (effects (font (size 1.0 1.0)) ))(property "Source" "" (at 233.6800 172.7200 0) (hide yes) (effects (font (size 1.0 1.0)) ))(property "Assembly" "FIT" (at 233.6800 172.7200 0) (hide yes) (effects (font (size 1.0 1.0)) )))
(wire (pts (xy 223.5200 172.7200) (xy 215.9000 172.7200)) (stroke (width 0) (type default)))
(global_label "PROTECTED_VBAT" (shape bidirectional) (at 215.9000 172.7200 180) (effects (font (size 0.95 0.95)) (justify right)) (property "Intersheetrefs" "${INTERSHEET_REFS}" (at 215.9000 172.7200 0) (hide yes) (effects (font (size 1.0 1.0)) )))
(wire (pts (xy 243.8400 172.7200) (xy 251.4600 172.7200)) (stroke (width 0) (type default)))
(global_label "LM_OV" (shape bidirectional) (at 251.4600 172.7200 0) (effects (font (size 0.95 0.95)) (justify left)) (property "Intersheetrefs" "${INTERSHEET_REFS}" (at 251.4600 172.7200 0) (hide yes) (effects (font (size 1.0 1.0)) )))
(symbol (lib_id "CANView:CANView_communicator_R3") (at 325.1200 172.7200 0) (unit 1) (in_bom yes) (on_board yes) (dnp no) (property "Reference" "R3" (at 325.1200 165.1000 0)  (effects (font (size 1.0 1.0)) ))(property "Value" "4.75k" (at 325.1200 167.6400 0)  (effects (font (size 1.0 1.0)) ))(property "Footprint" "CANView:Resistor_SMD__R_0603_1608Metric" (at 325.1200 172.7200 0) (hide yes) (effects (font (size 1.0 1.0)) ))(property "MPN" "GEN-R-0603-4.75k-0.1%" (at 325.1200 172.7200 0) (hide yes) (effects (font (size 1.0 1.0)) ))(property "Specification" "0.1W; 50V; ±0.1%; ±10ppm/K; -55..155C" (at 325.1200 172.7200 0) (hide yes) (effects (font (size 1.0 1.0)) ))(property "Source" "" (at 325.1200 172.7200 0) (hide yes) (effects (font (size 1.0 1.0)) ))(property "Assembly" "FIT" (at 325.1200 172.7200 0) (hide yes) (effects (font (size 1.0 1.0)) )))
(wire (pts (xy 314.9600 172.7200) (xy 307.3400 172.7200)) (stroke (width 0) (type default)))
(global_label "LM_OV" (shape bidirectional) (at 307.3400 172.7200 180) (effects (font (size 0.95 0.95)) (justify right)) (property "Intersheetrefs" "${INTERSHEET_REFS}" (at 307.3400 172.7200 0) (hide yes) (effects (font (size 1.0 1.0)) )))
(wire (pts (xy 335.2800 172.7200) (xy 342.9000 172.7200)) (stroke (width 0) (type default)))
(global_label "GND" (shape bidirectional) (at 342.9000 172.7200 0) (effects (font (size 0.95 0.95)) (justify left)) (property "Intersheetrefs" "${INTERSHEET_REFS}" (at 342.9000 172.7200 0) (hide yes) (effects (font (size 1.0 1.0)) )))
(symbol (lib_id "CANView:CANView_communicator_#FLG2") (at 50.8000 193.0400 0) (unit 1) (in_bom no) (on_board no) (dnp no) (property "Reference" "#FLG2" (at 50.8000 182.8800 0)  (effects (font (size 1.0 1.0)) ))(property "Value" "PWR_FLAG" (at 50.8000 185.4200 0)  (effects (font (size 1.0 1.0)) ))(property "Footprint" "" (at 50.8000 193.0400 0) (hide yes) (effects (font (size 1.0 1.0)) ))(property "MPN" "PWR_FLAG" (at 50.8000 193.0400 0) (hide yes) (effects (font (size 1.0 1.0)) ))(property "Specification" "ERC source declaration, NOT a physical component" (at 50.8000 193.0400 0) (hide yes) (effects (font (size 1.0 1.0)) ))(property "Source" "LM supply via10k/diode; operating supply not an independent source" (at 50.8000 193.0400 0) (hide yes) (effects (font (size 1.0 1.0)) ))(property "Assembly" "FIT" (at 50.8000 193.0400 0) (hide yes) (effects (font (size 1.0 1.0)) )))
(wire (pts (xy 25.4000 193.0400) (xy 17.7800 193.0400)) (stroke (width 0) (type default)))
(global_label "LM_VS" (shape bidirectional) (at 17.7800 193.0400 180) (effects (font (size 0.95 0.95)) (justify right)) (property "Intersheetrefs" "${INTERSHEET_REFS}" (at 17.7800 193.0400 0) (hide yes) (effects (font (size 1.0 1.0)) )))
(symbol (lib_id "CANView:CANView_communicator_#FLG3") (at 142.2400 193.0400 0) (unit 1) (in_bom no) (on_board no) (dnp no) (property "Reference" "#FLG3" (at 142.2400 182.8800 0)  (effects (font (size 1.0 1.0)) ))(property "Value" "PWR_FLAG" (at 142.2400 185.4200 0)  (effects (font (size 1.0 1.0)) ))(property "Footprint" "" (at 142.2400 193.0400 0) (hide yes) (effects (font (size 1.0 1.0)) ))(property "MPN" "PWR_FLAG" (at 142.2400 193.0400 0) (hide yes) (effects (font (size 1.0 1.0)) ))(property "Specification" "ERC source declaration, NOT a physical component" (at 142.2400 193.0400 0) (hide yes) (effects (font (size 1.0 1.0)) ))(property "Source" "Vehicle source through common-source protection FETs" (at 142.2400 193.0400 0) (hide yes) (effects (font (size 1.0 1.0)) ))(property "Assembly" "FIT" (at 142.2400 193.0400 0) (hide yes) (effects (font (size 1.0 1.0)) )))
(wire (pts (xy 116.8400 193.0400) (xy 109.2200 193.0400)) (stroke (width 0) (type default)))
(global_label "PROTECTED_VBAT" (shape bidirectional) (at 109.2200 193.0400 180) (effects (font (size 0.95 0.95)) (justify right)) (property "Intersheetrefs" "${INTERSHEET_REFS}" (at 109.2200 193.0400 0) (hide yes) (effects (font (size 1.0 1.0)) ))))
